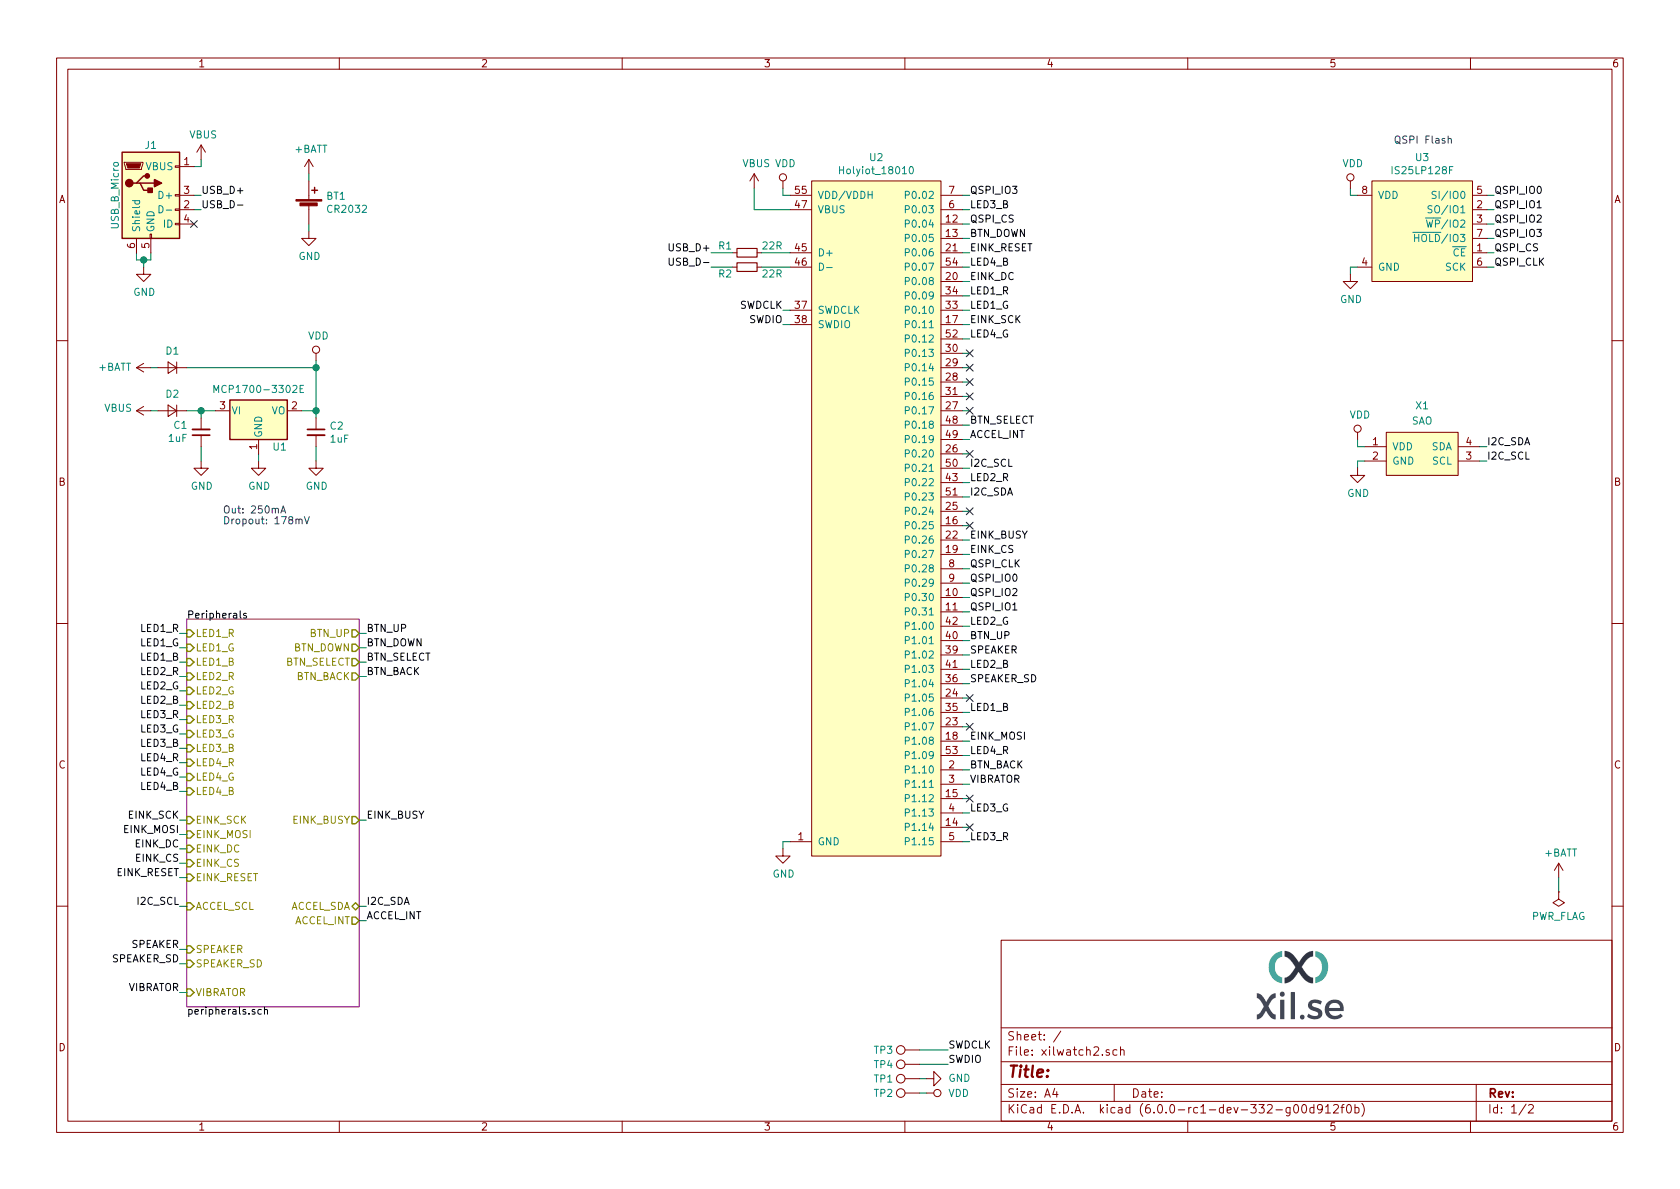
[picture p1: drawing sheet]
EESchema Schematic File Version 4
LIBS:xilwatch2-cache
EELAYER 26 0
EELAYER END
$Descr A4 11693 8268
encoding utf-8
Sheet 1 2
Title ""
Date ""
Rev ""
Comp ""
Comment1 ""
Comment2 ""
Comment3 ""
Comment4 ""
$EndDescr
Wire Wire Line
	6400 7600 6450 7600
Wire Wire Line
	6400 7300 6600 7300
Wire Wire Line
	6400 7500 6450 7500
Wire Wire Line
	6400 7400 6600 7400
$Comp
L power:VDD #PWR014
U 1 1
P 6450 7600
F 0 "#PWR014" H 6450 7450 50  0001 C CNN
F 1 "VDD" V 6450 7750 50  0000 L CNN
F 2 "" H 6450 7600 50  0001 C CNN
F 3 "" H 6450 7600 50  0001 C CNN
	1    6450 7600
	0    1    1    0   
$EndComp
$Comp
L power:GND #PWR015
U 1 1
P 6450 7500
F 0 "#PWR015" H 6450 7250 50  0001 C CNN
F 1 "GND" V 6450 7350 50  0000 R CNN
F 2 "" H 6450 7500 50  0001 C CNN
F 3 "" H 6450 7500 50  0001 C CNN
	1    6450 7500
	0    -1   -1   0   
$EndComp
Text Label 6600 7300 0    50   ~ 0
SWDCLK
Text Label 6600 7400 0    50   ~ 0
SWDIO
$Comp
L RF_Bluetooth_Extra:Holyiot_18010 U2
U 1 1
P 6100 3450
F 0 "U2" H 6100 5815 50  0000 C CNN
F 1 "Holyiot_18010" H 6100 5724 50  0000 C CNN
F 2 "RF_Module_Extra:Holyiot_18010" H 7600 2450 50  0001 C CNN
F 3 "" H 7600 2450 50  0001 C CNN
	1    6100 3450
	1    0    0    -1  
$EndComp
Wire Wire Line
	5500 5850 5450 5850
Wire Wire Line
	5450 5850 5450 5900
$Comp
L power:GND #PWR013
U 1 1
P 5450 5900
F 0 "#PWR013" H 5450 5650 50  0001 C CNN
F 1 "GND" H 5455 5727 50  0000 C CNN
F 2 "" H 5450 5900 50  0001 C CNN
F 3 "" H 5450 5900 50  0001 C CNN
	1    5450 5900
	1    0    0    -1  
$EndComp
Wire Wire Line
	5500 2150 5450 2150
Wire Wire Line
	5500 2250 5450 2250
Wire Wire Line
	5500 1350 5450 1350
Wire Wire Line
	5450 1350 5450 1300
$Comp
L power:VDD #PWR012
U 1 1
P 5450 1300
F 0 "#PWR012" H 5450 1150 50  0001 C CNN
F 1 "VDD" H 5467 1473 50  0000 C CNN
F 2 "" H 5450 1300 50  0001 C CNN
F 3 "" H 5450 1300 50  0001 C CNN
	1    5450 1300
	1    0    0    -1  
$EndComp
Wire Wire Line
	6700 1350 6750 1350
Wire Wire Line
	6700 1450 6750 1450
Wire Wire Line
	6700 1550 6750 1550
Wire Wire Line
	6700 1650 6750 1650
Wire Wire Line
	6700 1750 6750 1750
Wire Wire Line
	6700 1850 6750 1850
Wire Wire Line
	6700 1950 6750 1950
Wire Wire Line
	6700 2050 6750 2050
Wire Wire Line
	6700 2150 6750 2150
Wire Wire Line
	6700 2250 6750 2250
Wire Wire Line
	6700 2350 6750 2350
Wire Wire Line
	6700 2450 6750 2450
Wire Wire Line
	6700 2550 6750 2550
Wire Wire Line
	6700 2650 6750 2650
Wire Wire Line
	6700 2750 6750 2750
Wire Wire Line
	6700 2850 6750 2850
Wire Wire Line
	6700 2950 6750 2950
Wire Wire Line
	6700 3050 6750 3050
Wire Wire Line
	6700 3150 6750 3150
Wire Wire Line
	6700 3250 6750 3250
Wire Wire Line
	6700 3350 6750 3350
Wire Wire Line
	6700 3450 6750 3450
Wire Wire Line
	6700 3550 6750 3550
Wire Wire Line
	6700 3650 6750 3650
Wire Wire Line
	6700 3750 6750 3750
Wire Wire Line
	6700 3850 6750 3850
Wire Wire Line
	6700 3950 6750 3950
Wire Wire Line
	6700 4050 6750 4050
Wire Wire Line
	6700 4150 6750 4150
Wire Wire Line
	6700 4250 6750 4250
Wire Wire Line
	6700 4350 6750 4350
Wire Wire Line
	6700 4450 6750 4450
Wire Wire Line
	6700 4550 6750 4550
Wire Wire Line
	6700 4650 6750 4650
Wire Wire Line
	6700 4750 6750 4750
Wire Wire Line
	6700 4850 6750 4850
Wire Wire Line
	6700 4950 6750 4950
Wire Wire Line
	6700 5050 6750 5050
Wire Wire Line
	6700 5150 6750 5150
Wire Wire Line
	6700 5250 6750 5250
Wire Wire Line
	6700 5350 6750 5350
Wire Wire Line
	6700 5450 6750 5450
Wire Wire Line
	6700 5550 6750 5550
Wire Wire Line
	6700 5650 6750 5650
Wire Wire Line
	6700 5750 6750 5750
Wire Wire Line
	6700 5850 6750 5850
Wire Wire Line
	5500 1450 5250 1450
Wire Wire Line
	5250 1450 5250 1300
$Comp
L power:VBUS #PWR011
U 1 1
P 5250 1300
F 0 "#PWR011" H 5250 1150 50  0001 C CNN
F 1 "VBUS" H 5265 1473 50  0000 C CNN
F 2 "" H 5250 1300 50  0001 C CNN
F 3 "" H 5250 1300 50  0001 C CNN
	1    5250 1300
	1    0    0    -1  
$EndComp
$Comp
L Device:R_Small R1
U 1 1
P 5200 1750
F 0 "R1" V 5150 1850 50  0000 L CNN
F 1 "22R" V 5150 1650 50  0000 R CNN
F 2 "Resistor_SMD:R_0603_1608Metric" H 5200 1750 50  0001 C CNN
F 3 "~" H 5200 1750 50  0001 C CNN
	1    5200 1750
	0    -1   1    0   
$EndComp
$Comp
L Device:R_Small R2
U 1 1
P 5200 1850
F 0 "R2" V 5150 1950 50  0000 L CNN
F 1 "22R" V 5150 1750 50  0000 R CNN
F 2 "Resistor_SMD:R_0603_1608Metric" H 5200 1850 50  0001 C CNN
F 3 "~" H 5200 1850 50  0001 C CNN
	1    5200 1850
	0    -1   -1   0   
$EndComp
Wire Wire Line
	5300 1850 5500 1850
Wire Wire Line
	5300 1750 5500 1750
Wire Wire Line
	5100 1750 4950 1750
Wire Wire Line
	5100 1850 4950 1850
Text Label 4950 1750 2    50   ~ 0
USB_D+
Text Label 4950 1850 2    50   ~ 0
USB_D-
Text Label 5450 2150 2    50   ~ 0
SWDCLK
Text Label 5450 2250 2    50   ~ 0
SWDIO
Text Label 6750 4450 0    50   ~ 0
BTN_UP
Text Label 6750 1650 0    50   ~ 0
BTN_DOWN
Text Label 6750 2950 0    50   ~ 0
BTN_SELECT
Text Label 6750 5350 0    50   ~ 0
BTN_BACK
Text Label 6750 2050 0    50   ~ 0
LED1_R
Text Label 6750 2150 0    50   ~ 0
LED1_G
Text Label 6750 4950 0    50   ~ 0
LED1_B
Text Label 6750 3350 0    50   ~ 0
LED2_R
Text Label 6750 4350 0    50   ~ 0
LED2_G
Text Label 6750 4650 0    50   ~ 0
LED2_B
Text Label 6750 5850 0    50   ~ 0
LED3_R
Text Label 6750 5650 0    50   ~ 0
LED3_G
Text Label 6750 1450 0    50   ~ 0
LED3_B
Text Label 6750 5250 0    50   ~ 0
LED4_R
Text Label 6750 2350 0    50   ~ 0
LED4_G
Text Label 6750 1850 0    50   ~ 0
LED4_B
Text Label 6750 5450 0    50   ~ 0
VIBRATOR
Text Label 6750 4750 0    50   ~ 0
SPEAKER_SD
Text Label 6750 3450 0    50   ~ 0
I2C_SDA
Text Label 6750 3250 0    50   ~ 0
I2C_SCL
Text Label 6750 4550 0    50   ~ 0
SPEAKER
Text Label 6750 3050 0    50   ~ 0
ACCEL_INT
Text Label 6750 2250 0    50   ~ 0
EINK_SCK
Text Label 6750 5150 0    50   ~ 0
EINK_MOSI
Text Label 6750 1950 0    50   ~ 0
EINK_DC
Text Label 6750 3850 0    50   ~ 0
EINK_CS
Text Label 6750 3750 0    50   ~ 0
EINK_BUSY
Wire Wire Line
	9450 1350 9400 1350
Wire Wire Line
	9400 1350 9400 1300
Wire Wire Line
	9450 1850 9400 1850
Wire Wire Line
	9400 1850 9400 1900
$Comp
L power:GND #PWR017
U 1 1
P 9400 1900
F 0 "#PWR017" H 9400 1650 50  0001 C CNN
F 1 "GND" H 9405 1727 50  0000 C CNN
F 2 "" H 9400 1900 50  0001 C CNN
F 3 "" H 9400 1900 50  0001 C CNN
	1    9400 1900
	1    0    0    -1  
$EndComp
$Comp
L power:VDD #PWR016
U 1 1
P 9400 1300
F 0 "#PWR016" H 9400 1150 50  0001 C CNN
F 1 "VDD" H 9417 1473 50  0000 C CNN
F 2 "" H 9400 1300 50  0001 C CNN
F 3 "" H 9400 1300 50  0001 C CNN
	1    9400 1300
	1    0    0    -1  
$EndComp
Wire Wire Line
	10350 1350 10400 1350
Wire Wire Line
	10350 1450 10400 1450
Wire Wire Line
	10350 1550 10400 1550
Wire Wire Line
	10350 1650 10400 1650
Wire Wire Line
	10350 1750 10400 1750
Wire Wire Line
	10350 1850 10400 1850
Text Label 10400 1350 0    50   ~ 0
QSPI_IO0
Text Label 10400 1450 0    50   ~ 0
QSPI_IO1
Text Label 10400 1550 0    50   ~ 0
QSPI_IO2
Text Label 10400 1650 0    50   ~ 0
QSPI_IO3
Text Label 10400 1750 0    50   ~ 0
QSPI_CS
Text Label 10400 1850 0    50   ~ 0
QSPI_CLK
Text Label 6750 4050 0    50   ~ 0
QSPI_IO0
Text Label 6750 4250 0    50   ~ 0
QSPI_IO1
Text Label 6750 4150 0    50   ~ 0
QSPI_IO2
Text Label 6750 1350 0    50   ~ 0
QSPI_IO3
Text Label 6750 1550 0    50   ~ 0
QSPI_CS
Text Label 6750 3950 0    50   ~ 0
QSPI_CLK
Text Label 6750 1750 0    50   ~ 0
EINK_RESET
$Sheet
S 1300 4300 1200 2700
U 5D09C829
F0 "Peripherals" 50
F1 "peripherals.sch" 50
F2 "LED1_R" I L 1300 4400 50 
F3 "LED1_G" I L 1300 4500 50 
F4 "LED1_B" I L 1300 4600 50 
F5 "LED2_R" I L 1300 4700 50 
F6 "LED2_G" I L 1300 4800 50 
F7 "LED2_B" I L 1300 4900 50 
F8 "LED3_R" I L 1300 5000 50 
F9 "LED3_G" I L 1300 5100 50 
F10 "LED3_B" I L 1300 5200 50 
F11 "LED4_R" I L 1300 5300 50 
F12 "LED4_G" I L 1300 5400 50 
F13 "LED4_B" I L 1300 5500 50 
F14 "EINK_SCK" I L 1300 5700 50 
F15 "EINK_MOSI" I L 1300 5800 50 
F16 "EINK_CS" I L 1300 6000 50 
F17 "EINK_BUSY" O R 2500 5700 50 
F18 "EINK_RESET" I L 1300 6100 50 
F19 "ACCEL_SCL" I L 1300 6300 50 
F20 "ACCEL_SDA" B R 2500 6300 50 
F21 "ACCEL_INT" O R 2500 6400 50 
F22 "SPEAKER" I L 1300 6600 50 
F23 "SPEAKER_SD" I L 1300 6700 50 
F24 "VIBRATOR" I L 1300 6900 50 
F25 "BTN_UP" O R 2500 4400 50 
F26 "BTN_DOWN" O R 2500 4500 50 
F27 "BTN_SELECT" O R 2500 4600 50 
F28 "BTN_BACK" O R 2500 4700 50 
F29 "EINK_DC" I L 1300 5900 50 
$EndSheet
$Comp
L power:+BATT #PWR018
U 1 1
P 10850 6100
AR Path="/5D102FF7" Ref="#PWR018"  Part="1" 
AR Path="/5BD9845F/5D102FF7" Ref="#PWR?"  Part="1" 
F 0 "#PWR018" H 10850 5950 50  0001 C CNN
F 1 "+BATT" H 10865 6273 50  0000 C CNN
F 2 "" H 10850 6100 50  0001 C CNN
F 3 "" H 10850 6100 50  0001 C CNN
	1    10850 6100
	1    0    0    -1  
$EndComp
Wire Wire Line
	10850 6100 10850 6200
$Comp
L power:PWR_FLAG #FLG01
U 1 1
P 10850 6200
AR Path="/5D102FFE" Ref="#FLG01"  Part="1" 
AR Path="/5BD9845F/5D102FFE" Ref="#FLG?"  Part="1" 
F 0 "#FLG01" H 10850 6275 50  0001 C CNN
F 1 "PWR_FLAG" H 10850 6373 50  0000 C CNN
F 2 "" H 10850 6200 50  0001 C CNN
F 3 "~" H 10850 6200 50  0001 C CNN
	1    10850 6200
	1    0    0    1   
$EndComp
Text Notes 1550 3650 0    50   ~ 0
Out: 250mA\nDropout: 178mV
$Comp
L power:+BATT #PWR?
U 1 1
P 1050 2550
AR Path="/5BD9845F/5D103007" Ref="#PWR?"  Part="1" 
AR Path="/5D103007" Ref="#PWR02"  Part="1" 
F 0 "#PWR02" H 1050 2400 50  0001 C CNN
F 1 "+BATT" V 1050 2800 50  0000 C CNN
F 2 "" H 1050 2550 50  0001 C CNN
F 3 "" H 1050 2550 50  0001 C CNN
	1    1050 2550
	0    -1   -1   0   
$EndComp
Wire Wire Line
	1100 2550 1050 2550
Wire Wire Line
	2200 2550 2200 2500
Connection ~ 2200 2550
Wire Wire Line
	1300 2550 2200 2550
$Comp
L Device:D_Small D?
U 1 1
P 1200 2550
AR Path="/5BD9845F/5D103011" Ref="D?"  Part="1" 
AR Path="/5D103011" Ref="D1"  Part="1" 
F 0 "D1" H 1200 2437 50  0000 C CNN
F 1 "S1JHE" H 1200 2436 50  0001 C CNN
F 2 "Diode_SMD:D_SOD-323F" V 1200 2550 50  0001 C CNN
F 3 "~" V 1200 2550 50  0001 C CNN
	1    1200 2550
	-1   0    0    1   
$EndComp
$Comp
L power:VBUS #PWR?
U 1 1
P 1050 2850
AR Path="/5BD9845F/5D103018" Ref="#PWR?"  Part="1" 
AR Path="/5D103018" Ref="#PWR03"  Part="1" 
F 0 "#PWR03" H 1050 2700 50  0001 C CNN
F 1 "VBUS" V 1065 2977 50  0000 L CNN
F 2 "" H 1050 2850 50  0001 C CNN
F 3 "" H 1050 2850 50  0001 C CNN
	1    1050 2850
	0    -1   -1   0   
$EndComp
Wire Wire Line
	1100 2850 1050 2850
$Comp
L Device:D_Small D?
U 1 1
P 1200 2850
AR Path="/5BD9845F/5D10301F" Ref="D?"  Part="1" 
AR Path="/5D10301F" Ref="D2"  Part="1" 
F 0 "D2" H 1200 2737 50  0000 C CNN
F 1 "S1JHE" H 1200 2736 50  0001 C CNN
F 2 "Diode_SMD:D_SOD-323F" V 1200 2850 50  0001 C CNN
F 3 "~" V 1200 2850 50  0001 C CNN
	1    1200 2850
	-1   0    0    1   
$EndComp
$Comp
L power:GND #PWR?
U 1 1
P 1400 3200
AR Path="/5BD9845F/5D103026" Ref="#PWR?"  Part="1" 
AR Path="/5D103026" Ref="#PWR05"  Part="1" 
F 0 "#PWR05" H 1400 2950 50  0001 C CNN
F 1 "GND" H 1405 3027 50  0000 C CNN
F 2 "" H 1400 3200 50  0001 C CNN
F 3 "" H 1400 3200 50  0001 C CNN
	1    1400 3200
	1    0    0    -1  
$EndComp
Wire Wire Line
	1400 3100 1400 3200
Wire Wire Line
	1400 2850 1300 2850
Wire Wire Line
	1400 2900 1400 2850
$Comp
L Device:C_Small C?
U 1 1
P 1400 3000
AR Path="/5BD9845F/5D10302F" Ref="C?"  Part="1" 
AR Path="/5D10302F" Ref="C1"  Part="1" 
F 0 "C1" H 1308 2954 50  0000 R CNN
F 1 "1uF" H 1308 3045 50  0000 R CNN
F 2 "Capacitor_SMD:C_0603_1608Metric" H 1400 3000 50  0001 C CNN
F 3 "~" H 1400 3000 50  0001 C CNN
	1    1400 3000
	1    0    0    1   
$EndComp
$Comp
L power:GND #PWR?
U 1 1
P 1800 3200
AR Path="/5BD9845F/5D103036" Ref="#PWR?"  Part="1" 
AR Path="/5D103036" Ref="#PWR06"  Part="1" 
F 0 "#PWR06" H 1800 2950 50  0001 C CNN
F 1 "GND" H 1805 3027 50  0000 C CNN
F 2 "" H 1800 3200 50  0001 C CNN
F 3 "" H 1800 3200 50  0001 C CNN
	1    1800 3200
	1    0    0    -1  
$EndComp
$Comp
L power:GND #PWR?
U 1 1
P 2200 3200
AR Path="/5BD9845F/5D10303C" Ref="#PWR?"  Part="1" 
AR Path="/5D10303C" Ref="#PWR010"  Part="1" 
F 0 "#PWR010" H 2200 2950 50  0001 C CNN
F 1 "GND" H 2205 3027 50  0000 C CNN
F 2 "" H 2200 3200 50  0001 C CNN
F 3 "" H 2200 3200 50  0001 C CNN
	1    2200 3200
	1    0    0    -1  
$EndComp
Wire Wire Line
	2200 3100 2200 3200
$Comp
L Device:C_Small C?
U 1 1
P 2200 3000
AR Path="/5BD9845F/5D103043" Ref="C?"  Part="1" 
AR Path="/5D103043" Ref="C2"  Part="1" 
F 0 "C2" H 2292 3046 50  0000 L CNN
F 1 "1uF" H 2292 2955 50  0000 L CNN
F 2 "Capacitor_SMD:C_0603_1608Metric" H 2200 3000 50  0001 C CNN
F 3 "~" H 2200 3000 50  0001 C CNN
	1    2200 3000
	1    0    0    -1  
$EndComp
$Comp
L power:VDD #PWR?
U 1 1
P 2200 2500
AR Path="/5BD9845F/5D10304A" Ref="#PWR?"  Part="1" 
AR Path="/5D10304A" Ref="#PWR09"  Part="1" 
F 0 "#PWR09" H 2200 2350 50  0001 C CNN
F 1 "VDD" H 2217 2673 50  0000 C CNN
F 2 "" H 2200 2500 50  0001 C CNN
F 3 "" H 2200 2500 50  0001 C CNN
	1    2200 2500
	1    0    0    -1  
$EndComp
Wire Wire Line
	2200 2850 2200 2900
Wire Wire Line
	2200 2850 2200 2550
Connection ~ 2200 2850
Wire Wire Line
	2100 2850 2200 2850
Wire Wire Line
	1800 3150 1800 3200
Connection ~ 1400 2850
Wire Wire Line
	1500 2850 1400 2850
$Comp
L Regulator_Linear:MCP1700-3302E_SOT23 U?
U 1 1
P 1800 2850
AR Path="/5BD9845F/5D103057" Ref="U?"  Part="1" 
AR Path="/5D103057" Ref="U1"  Part="1" 
F 0 "U1" H 2000 2600 50  0000 R CNN
F 1 "MCP1700-3302E" H 1800 3001 50  0000 C CNN
F 2 "Package_TO_SOT_SMD:SOT-23" H 1800 3075 50  0001 C CNN
F 3 "http://ww1.microchip.com/downloads/en/DeviceDoc/20001826C.pdf" H 1800 2850 50  0001 C CNN
	1    1800 2850
	1    0    0    -1  
$EndComp
$Comp
L power:GND #PWR?
U 1 1
P 1000 1850
AR Path="/5BD9845F/5D10305E" Ref="#PWR?"  Part="1" 
AR Path="/5D10305E" Ref="#PWR01"  Part="1" 
F 0 "#PWR01" H 1000 1600 50  0001 C CNN
F 1 "GND" H 1005 1677 50  0000 C CNN
F 2 "" H 1000 1850 50  0001 C CNN
F 3 "" H 1000 1850 50  0001 C CNN
	1    1000 1850
	1    0    0    -1  
$EndComp
$Comp
L power:VBUS #PWR?
U 1 1
P 1400 1100
AR Path="/5BD9845F/5D103064" Ref="#PWR?"  Part="1" 
AR Path="/5D103064" Ref="#PWR04"  Part="1" 
F 0 "#PWR04" H 1400 950 50  0001 C CNN
F 1 "VBUS" H 1415 1273 50  0000 C CNN
F 2 "" H 1400 1100 50  0001 C CNN
F 3 "" H 1400 1100 50  0001 C CNN
	1    1400 1100
	1    0    0    -1  
$EndComp
Wire Wire Line
	1400 1150 1400 1100
Wire Wire Line
	1350 1150 1400 1150
Wire Wire Line
	1350 1450 1400 1450
Wire Wire Line
	1350 1350 1400 1350
NoConn ~ 1350 1550
Wire Wire Line
	1000 1800 1050 1800
Wire Wire Line
	1000 1800 1000 1850
Wire Wire Line
	1050 1800 1050 1750
Connection ~ 1000 1800
Wire Wire Line
	950  1800 1000 1800
Wire Wire Line
	950  1750 950  1800
$Comp
L Connector:USB_B_Micro J?
U 1 1
P 1050 1350
AR Path="/5BD9845F/5D103075" Ref="J?"  Part="1" 
AR Path="/5D103075" Ref="J1"  Part="1" 
F 0 "J1" H 1050 1700 50  0000 C CNN
F 1 "USB_B_Micro" V 800 1350 50  0000 C CNN
F 2 "Connector_USB:USB_Micro-B_Molex-105017-0001" H 1200 1300 50  0001 C CNN
F 3 "~" H 1200 1300 50  0001 C CNN
	1    1050 1350
	1    0    0    -1  
$EndComp
$Comp
L power:+BATT #PWR?
U 1 1
P 2150 1200
AR Path="/5BD9845F/5D10307C" Ref="#PWR?"  Part="1" 
AR Path="/5D10307C" Ref="#PWR07"  Part="1" 
F 0 "#PWR07" H 2150 1050 50  0001 C CNN
F 1 "+BATT" H 2165 1373 50  0000 C CNN
F 2 "" H 2150 1200 50  0001 C CNN
F 3 "" H 2150 1200 50  0001 C CNN
	1    2150 1200
	1    0    0    -1  
$EndComp
$Comp
L power:GND #PWR?
U 1 1
P 2150 1600
AR Path="/5BD9845F/5D103082" Ref="#PWR?"  Part="1" 
AR Path="/5D103082" Ref="#PWR08"  Part="1" 
F 0 "#PWR08" H 2150 1350 50  0001 C CNN
F 1 "GND" H 2155 1427 50  0000 C CNN
F 2 "" H 2150 1600 50  0001 C CNN
F 3 "" H 2150 1600 50  0001 C CNN
	1    2150 1600
	1    0    0    -1  
$EndComp
Wire Wire Line
	2150 1550 2150 1600
Wire Wire Line
	2150 1250 2150 1200
$Comp
L Device:Battery_Cell BT?
U 1 1
P 2150 1450
AR Path="/5BD9845F/5D10308A" Ref="BT?"  Part="1" 
AR Path="/5D10308A" Ref="BT1"  Part="1" 
F 0 "BT1" H 2268 1546 50  0000 L CNN
F 1 "CR2032" H 2268 1455 50  0000 L CNN
F 2 "Battery_Extra:BAT-HLD-001" V 2150 1510 50  0001 C CNN
F 3 "~" V 2150 1510 50  0001 C CNN
	1    2150 1450
	1    0    0    -1  
$EndComp
Text Label 1400 1350 0    50   ~ 0
USB_D+
Text Label 1400 1450 0    50   ~ 0
USB_D-
Text Notes 9700 1000 0    50   ~ 0
QSPI Flash
Wire Wire Line
	1300 4400 1250 4400
Wire Wire Line
	1300 4500 1250 4500
Wire Wire Line
	1300 4600 1250 4600
Wire Wire Line
	1300 4700 1250 4700
Wire Wire Line
	1300 4800 1250 4800
Wire Wire Line
	1300 4900 1250 4900
Wire Wire Line
	1300 5000 1250 5000
Wire Wire Line
	1300 5100 1250 5100
Wire Wire Line
	1300 5200 1250 5200
Wire Wire Line
	1300 5300 1250 5300
Wire Wire Line
	1300 5400 1250 5400
Wire Wire Line
	1300 5500 1250 5500
Wire Wire Line
	1300 5700 1250 5700
Wire Wire Line
	1300 5800 1250 5800
Wire Wire Line
	1300 5900 1250 5900
Wire Wire Line
	1300 6000 1250 6000
Wire Wire Line
	1300 6100 1250 6100
Wire Wire Line
	1300 6300 1250 6300
Wire Wire Line
	1300 6600 1250 6600
Wire Wire Line
	1300 6700 1250 6700
Wire Wire Line
	1300 6900 1250 6900
Wire Wire Line
	2500 4400 2550 4400
Wire Wire Line
	2500 4500 2550 4500
Wire Wire Line
	2500 4600 2550 4600
Wire Wire Line
	2500 4700 2550 4700
Wire Wire Line
	2500 5700 2550 5700
Wire Wire Line
	2500 6300 2550 6300
Wire Wire Line
	2500 6400 2550 6400
Text Label 2550 4400 0    50   ~ 0
BTN_UP
Text Label 2550 4500 0    50   ~ 0
BTN_DOWN
Text Label 2550 4600 0    50   ~ 0
BTN_SELECT
Text Label 2550 4700 0    50   ~ 0
BTN_BACK
Text Label 1250 4400 2    50   ~ 0
LED1_R
Text Label 1250 4500 2    50   ~ 0
LED1_G
Text Label 1250 4600 2    50   ~ 0
LED1_B
Text Label 1250 4700 2    50   ~ 0
LED2_R
Text Label 1250 4800 2    50   ~ 0
LED2_G
Text Label 1250 4900 2    50   ~ 0
LED2_B
Text Label 1250 5000 2    50   ~ 0
LED3_R
Text Label 1250 5100 2    50   ~ 0
LED3_G
Text Label 1250 5200 2    50   ~ 0
LED3_B
Text Label 1250 5300 2    50   ~ 0
LED4_R
Text Label 1250 5400 2    50   ~ 0
LED4_G
Text Label 1250 5500 2    50   ~ 0
LED4_B
Text Label 1250 6900 2    50   ~ 0
VIBRATOR
Text Label 1250 6700 2    50   ~ 0
SPEAKER_SD
Text Label 2550 6300 0    50   ~ 0
I2C_SDA
Text Label 1250 6300 2    50   ~ 0
I2C_SCL
Text Label 1250 6600 2    50   ~ 0
SPEAKER
Text Label 2550 6400 0    50   ~ 0
ACCEL_INT
Text Label 1250 5700 2    50   ~ 0
EINK_SCK
Text Label 1250 5800 2    50   ~ 0
EINK_MOSI
Text Label 1250 5900 2    50   ~ 0
EINK_DC
Text Label 1250 6000 2    50   ~ 0
EINK_CS
Text Label 2550 5700 0    50   ~ 0
EINK_BUSY
Text Label 1250 6100 2    50   ~ 0
EINK_RESET
$Comp
L Memory_Flash_Extra:IS25LP128F U3
U 1 1
P 9900 1600
F 0 "U3" H 9900 2115 50  0000 C CNN
F 1 "IS25LP128F" H 9900 2024 50  0000 C CNN
F 2 "Package_SON:WSON-8-1EP_6x5mm_P1.27mm_EP3.4x4mm" H 9900 1100 50  0001 C CNN
F 3 "https://www.mouser.se/datasheet/2/198/25LP-WP128F-1146765.pdf" H 9900 1000 50  0001 C CNN
	1    9900 1600
	1    0    0    -1  
$EndComp
$Comp
L Connector:TestPoint TP2
U 1 1
P 6400 7600
F 0 "TP2" V 6400 7850 50  0000 C CNN
F 1 "TP_VDD" V 6296 7674 50  0001 C CNN
F 2 "TestPoint:TestPoint_Pad_D1.0mm" H 6600 7600 50  0001 C CNN
F 3 "~" H 6600 7600 50  0001 C CNN
	1    6400 7600
	0    -1   1    0   
$EndComp
$Comp
L Connector:TestPoint TP3
U 1 1
P 6400 7300
F 0 "TP3" V 6400 7550 50  0000 C CNN
F 1 "TP_SWDCLK" V 6296 7374 50  0001 C CNN
F 2 "TestPoint:TestPoint_Pad_D1.0mm" H 6600 7300 50  0001 C CNN
F 3 "~" H 6600 7300 50  0001 C CNN
	1    6400 7300
	0    -1   1    0   
$EndComp
$Comp
L Connector:TestPoint TP1
U 1 1
P 6400 7500
F 0 "TP1" V 6400 7750 50  0000 C CNN
F 1 "TP_GND" V 6296 7574 50  0001 C CNN
F 2 "TestPoint:TestPoint_Pad_D1.0mm" H 6600 7500 50  0001 C CNN
F 3 "~" H 6600 7500 50  0001 C CNN
	1    6400 7500
	0    -1   1    0   
$EndComp
$Comp
L Connector:TestPoint TP4
U 1 1
P 6400 7400
F 0 "TP4" V 6400 7650 50  0000 C CNN
F 1 "TP_SWDIO" V 6296 7474 50  0001 C CNN
F 2 "TestPoint:TestPoint_Pad_D1.0mm" H 6600 7400 50  0001 C CNN
F 3 "~" H 6600 7400 50  0001 C CNN
	1    6400 7400
	0    -1   1    0   
$EndComp
NoConn ~ 6750 5050
NoConn ~ 6750 4850
NoConn ~ 6750 3550
NoConn ~ 6750 3150
NoConn ~ 6750 2850
NoConn ~ 6750 2650
NoConn ~ 6750 2550
NoConn ~ 6750 2450
NoConn ~ 6750 2750
NoConn ~ 6750 5750
NoConn ~ 6750 5550
NoConn ~ 6750 3650
$Comp
L Connector_Badgelife:SAO X1
U 1 1
P 9900 3150
F 0 "X1" H 9900 3487 50  0000 C CNN
F 1 "SAO" H 9900 3381 50  0000 C CNN
F 2 "Connector_Badgelife:SAO-2x2" H 9800 3150 60  0001 C CNN
F 3 "" H 9800 3150 60  0001 C CNN
	1    9900 3150
	1    0    0    -1  
$EndComp
Wire Wire Line
	9500 3100 9450 3100
Wire Wire Line
	9450 3100 9450 3050
Wire Wire Line
	9500 3200 9450 3200
Wire Wire Line
	9450 3200 9450 3250
Wire Wire Line
	10300 3100 10350 3100
Wire Wire Line
	10300 3200 10350 3200
$Comp
L power:VDD #PWR057
U 1 1
P 9450 3050
F 0 "#PWR057" H 9450 2900 50  0001 C CNN
F 1 "VDD" H 9467 3223 50  0000 C CNN
F 2 "" H 9450 3050 50  0001 C CNN
F 3 "" H 9450 3050 50  0001 C CNN
	1    9450 3050
	1    0    0    -1  
$EndComp
$Comp
L power:GND #PWR058
U 1 1
P 9450 3250
F 0 "#PWR058" H 9450 3000 50  0001 C CNN
F 1 "GND" H 9455 3077 50  0000 C CNN
F 2 "" H 9450 3250 50  0001 C CNN
F 3 "" H 9450 3250 50  0001 C CNN
	1    9450 3250
	1    0    0    -1  
$EndComp
Text Label 10350 3100 0    50   ~ 0
I2C_SDA
Text Label 10350 3200 0    50   ~ 0
I2C_SCL
$EndSCHEMATC
